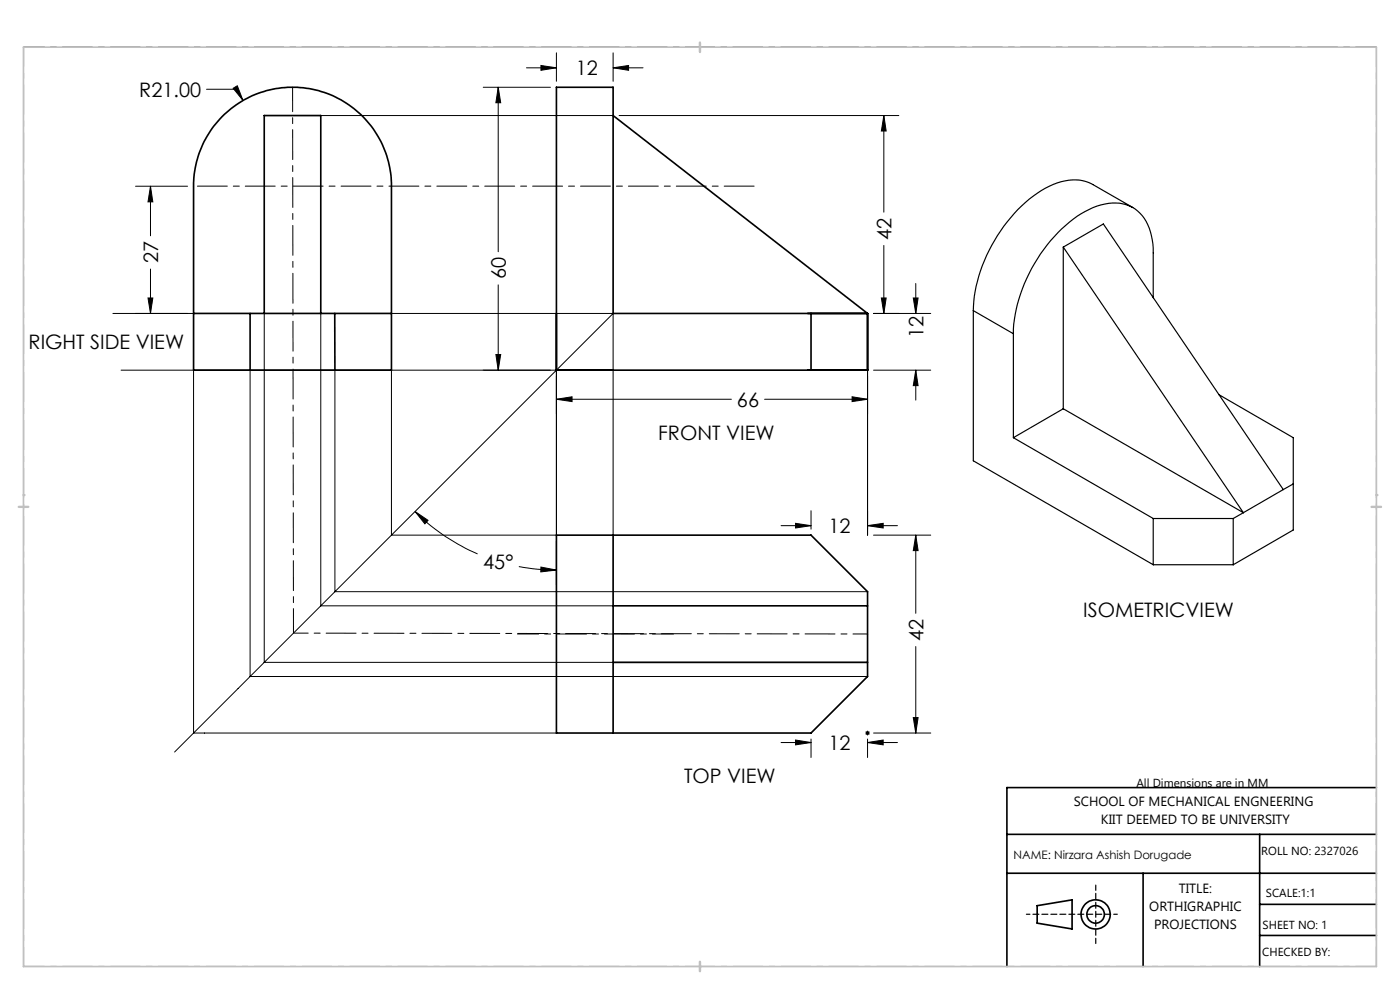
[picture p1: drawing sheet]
<svg xmlns="http://www.w3.org/2000/svg" width="297mm" height="210mm" viewBox="0 0 297 210" stroke-linecap="round" stroke-linejoin="round" font-family="sans-serif">
<g fill="none" stroke="#000" stroke-width=".21">
<path d="M43.8 18.9h6.4l1.3 2.4M49.5 18.7l.8-.5 1.2 3.1zM102.5 18.5h14.3M105.7 18.5v34.9M105.7 18.5l.5 3.3h-1zM111.7 14.4h6.3M114.8 13.9l3.2 .5-3.2 .5zM118 11.2v6M130.1 14.4l3.3-.5v1zM130.1 11.2v6M130.1 14.4h6.3M28.8 39.5h11"/>
<path d="M31.9 39.5v10.5M31.9 39.5l.5 3.3h-1zM56.1 24.5h74M131.3 24.5h59.4M187.5 24.5v20.5M187.5 24.5l.5 3.3h-1zM31.9 57.1v9.4M187.5 52.1v14.4M24 66.5h106.1M25.7 78.5h92.3v35h-35v-35M31.4 63.2h1l-.5 3.3zM41.1 78.5v77h76.9"/>
<path d="M53.1 78.5v65h130.9M56.1 66.5v74h127.9M68.1 66.5v62h62M71 78.5v47h113M105.2 75.2h1l-.5 3.3zM105.7 60.4v18.1M130.1 66.5v47M130.1 66.5l-93.1 93M184 78.5v35M185.3 78.5h12.1M185.3 66.5h12.1M187 63.2h1l-.5 3.3z"/>
<path d="M193.7 63.2h1.1l-.5 3.3zM194.3 60.1v6.4M194.3 78.5v6.4M194.3 78.5l.5 3.3h-1.1zM118 84.7l3.4-.5v1zM118 84.7h37.2M162.2 84.7h21.8M180.8 84.2l3.2 .5-3.2 .5zM88.1 108.5l2.7 1.9-.7 .7zM88.1 108.5a42.4 42.4 0 0 0 13.2 9M118 114.8v9.3M165.7 111.5h6.3"/>
<path d="M168.8 111l3.2 .5-3.2 .5zM172 108.3v3.9M184 111.5l3.4-.5v1zM184 111.5h6.4M185.3 113.5h12.1M194.3 113.5v16.6M194.3 113.5l.5 3.3h-1.1zM110.1 120.2a41.6 41.6 0 0 0 7.9 .7M114.8 120.3l3.2 .6-3.3 .4zM194.3 137.2v18.3M165.7 157.5h6.3M168.8 157l3.2 .5-3.2 .5z"/>
<path d="M172 156.8v3.9M183.6 155.5h.9M183.7 155.1l.7 .7M184 157.5l3.4-.5v1zM184 155v1M184 156.8v3.9M184 157.5h6.4M184.4 155.1l-.7 .7M185.3 155.5h12.1M193.7 152.2h1.1l-.5 3.3z"/>
</g>
<g fill="none" stroke="#000" stroke-width=".35">
<path d="M118 18.5h12.1v48h53.9v12h-66zM47.1 24.8a21 21 0 0 1 22.9-4.7 21 21 0 0 1 13 19.4v39h-41.9v-39a21.1 21.1 0 0 1 6-14.7zM130.1 24.5l53.9 42M41.1 66.5h41.9M53.1 66.5v12M56.1 66.5v-42h12v42M71 66.5v12M172 66.5v12M118 113.5h54l12 12v18l-12 12h-54zM130.1 113.5v42M130.1 128.5h53.9M130.1 140.5h53.9"/>
<path d="M213.6 177h78.4M267.2 177v28M292 167.1h-78.4v37.9M213.6 185.2h78.4M220 192.1l7.4-1.2v6.2l-7.4-1.3zM242.5 185.2v19.8M267.2 191.8h24.8M267.2 198.4h24.8"/>
<circle cx="232.4" cy="194" r="3.1"/>
<circle cx="232.4" cy="194" r="1.87"/>
</g>
<path d="M5 10h287M109.8 134.5h33.1M5 205h287" fill="none" stroke="#000" stroke-width=".21" stroke-dasharray="6.3 1.3 1.3 1.3" stroke-dashoffset="1.9"/>
<path d="M41.1 39.5h119.7" fill="none" stroke="#000" stroke-width=".21" stroke-dasharray="6.3 1.3 1.3 1.3" stroke-dashoffset="-.8"/>
<path d="M62.1 18.5l.2 115.8" fill="none" stroke="#000" stroke-width=".21" stroke-dasharray="6.3 1.3 1.3 1.3" stroke-dashoffset="1.1"/>
<path d="M62.3 134.3l121.8 .2" fill="none" stroke="#000" stroke-width=".21" stroke-dasharray="6.3 1.3 1.3 1.3" stroke-dashoffset="3.2"/>
<path d="M5 10v195M292 10v195" fill="none" stroke="#000" stroke-width=".21" stroke-dasharray="6.3 1.3 1.3 1.3" stroke-dashoffset="2.2"/>
<path d="M217.7 193.9h19.3" fill="none" stroke="#000" stroke-width=".25" stroke-dasharray="1.3 .6" stroke-dashoffset=".5"/>
<path d="M232.5 187.7v12.4" fill="none" stroke="#000" stroke-width=".25" stroke-dasharray="1.3 .6" stroke-dashoffset=".2"/>
<path d="M292 167.1v37.9h-78.4" fill="none" stroke="#c0c0c0" stroke-width=".21"/>
<path d="M5 10h287v195h-287z" fill="none" stroke="#c0c0c0" stroke-width=".35"/>
<path d="M148.5 9v2M4 107.5h2M291 107.5h2M148.5 204v2" fill="none" stroke="#c0c0c0" stroke-width=".5"/>
<path d="M4.7 105a.25 .25 0 0 1 .5 0 .25 .25 0 0 1-.5 0zM291.7 105a.25 .25 0 0 1 .5 0 .25 .25 0 0 1-.5 0zM148.2 10a.25 .25 0 0 1 .5 0 .25 .25 0 0 1-.5 0zM148.2 205a.25 .25 0 0 1 .5 0 .25 .25 0 0 1-.5 0z" fill="#c0c0c0"/>
<g fill="#000">
<path d="M49.5 18.7l.8-.5 1.2 3.1z"/>
<path d="M105.2 75.2h1l-.5 3.3zM105.7 18.5l.5 3.3h-1zM31.4 63.2h1l-.5 3.3zM31.9 39.5l.5 3.3h-1z"/>
<path d="M193.7 63.2h1.1l-.5 3.3zM194.3 78.5l.5 3.3h-1.1zM187.5 24.5l.5 3.3h-1zM187 63.2h1l-.5 3.3z"/>
<path d="M118 84.7l3.4-.5v1zM180.8 84.2l3.2 .5-3.2 .5zM114.8 13.9l3.2 .5-3.2 .5zM130.1 14.4l3.3-.5v1z"/>
<path d="M88.1 108.5l2.7 1.9-.7 .7zM114.8 120.3l3.2 .6-3.3 .4z"/>
<path d="M194.3 113.5l.5 3.3h-1.1zM193.7 152.2h1.1l-.5 3.3z"/>
<path d="M184 157.5l3.4-.5v1zM168.8 157l3.2 .5-3.2 .5zM184 111.5l3.4-.5v1zM168.8 111l3.2 .5-3.2 .5z"/>
</g>
<g fill="none" stroke="#000" stroke-width=".25">
<path d="M225.6 52.4v34.3M225.6 52.4l38.2 56.4M225.6 52.4l8.5-4.9 38.1 56.3M240.3 44l-8.5-4.9a9.6 9.6 0 0 0-9.2 .4 30.8 30.8 0 0 0-13.8 15.8 27.5 27.5 0 0 0-2.3 10.6M206.5 65.9v31.8l38.2 22.1M206.5 65.9l8.5 4.9M215 70.8v22M244.7 63.2v-9.6a11 11 0 0 0-3.9-9.3 9.5 9.5 0 0 0-9.7 .1 29.8 29.8 0 0 0-12.8 13.6 29 29 0 0 0-3.3 12.8M215 92.8l29.7 17.2M225.6 86.7l38.2 22.1M225.6 86.7l-10.6 6.1M258.6 83.7l15.8 9.1v19.6l-12.8 7.4"/>
<path d="M244.7 110v9.8M244.7 110h16.9M244.7 119.8h16.9M261.6 110v9.8M263.8 108.8l-2.2 1.2M272.2 103.8l-8.4 5M274.4 102.6l-2.2 1.2"/>
</g>
<g font-size="4.2">
<text x="122.2" y="16">12</text>
<text x="29.5" y="20.5">R21.00</text>
<text x="189.1" y="50.9" transform="rotate(-90 189.1 50.9)">42</text>
<text x="33.5" y="55.9" transform="rotate(-90 33.5 55.9)">27</text>
<text x="107.3" y="59.2" transform="rotate(-90 107.3 59.2)">60</text>
<text x="195.9" y="71.7" transform="rotate(-90 195.9 71.7)">12</text>
<text x="6.1" y="74.1">RIGHT SIDE VIEW</text>
<text x="156.3" y="86.3">66</text>
<text x="139.7" y="93.3">FRONT VIEW</text>
<text x="175.7" y="113.1">12</text>
<text x="102.5" y="120.7">45°</text>
<text x="229.8" y="130.8">ISOMETRICVIEW</text>
<text x="195.9" y="136" transform="rotate(-90 195.9 136)">42</text>
<text x="175.7" y="159.1">12</text>
<text x="145.1" y="166.1">TOP VIEW</text>
</g>
<g font-size="2.8">
<text x="227.8" y="170.9">SCHOOL OF MECHANICAL ENGNEERING</text>
<text x="233.6" y="174.8">KIIT DEEMED TO BE UNIVERSITY</text>
<text x="250.1" y="189.3">TITLE:</text>
<text x="243.8" y="193.2">ORTHIGRAPHIC</text>
<text x="244.8" y="197">PROJECTIONS</text>
</g>
<g font-size="2.5">
<text x="241.1" y="166.9">All Dimensions are in MM</text>
<text x="215" y="182.3">NAME: Nirzara Ashish Dorugade</text>
<text x="267.6" y="181.4">ROLL NO: 2327026</text>
<text x="268.5" y="190.3">SCALE:1:1</text>
<text x="267.8" y="197">SHEET NO: 1</text>
<text x="267.8" y="202.9">CHECKED BY:</text>
</g>
</svg>
